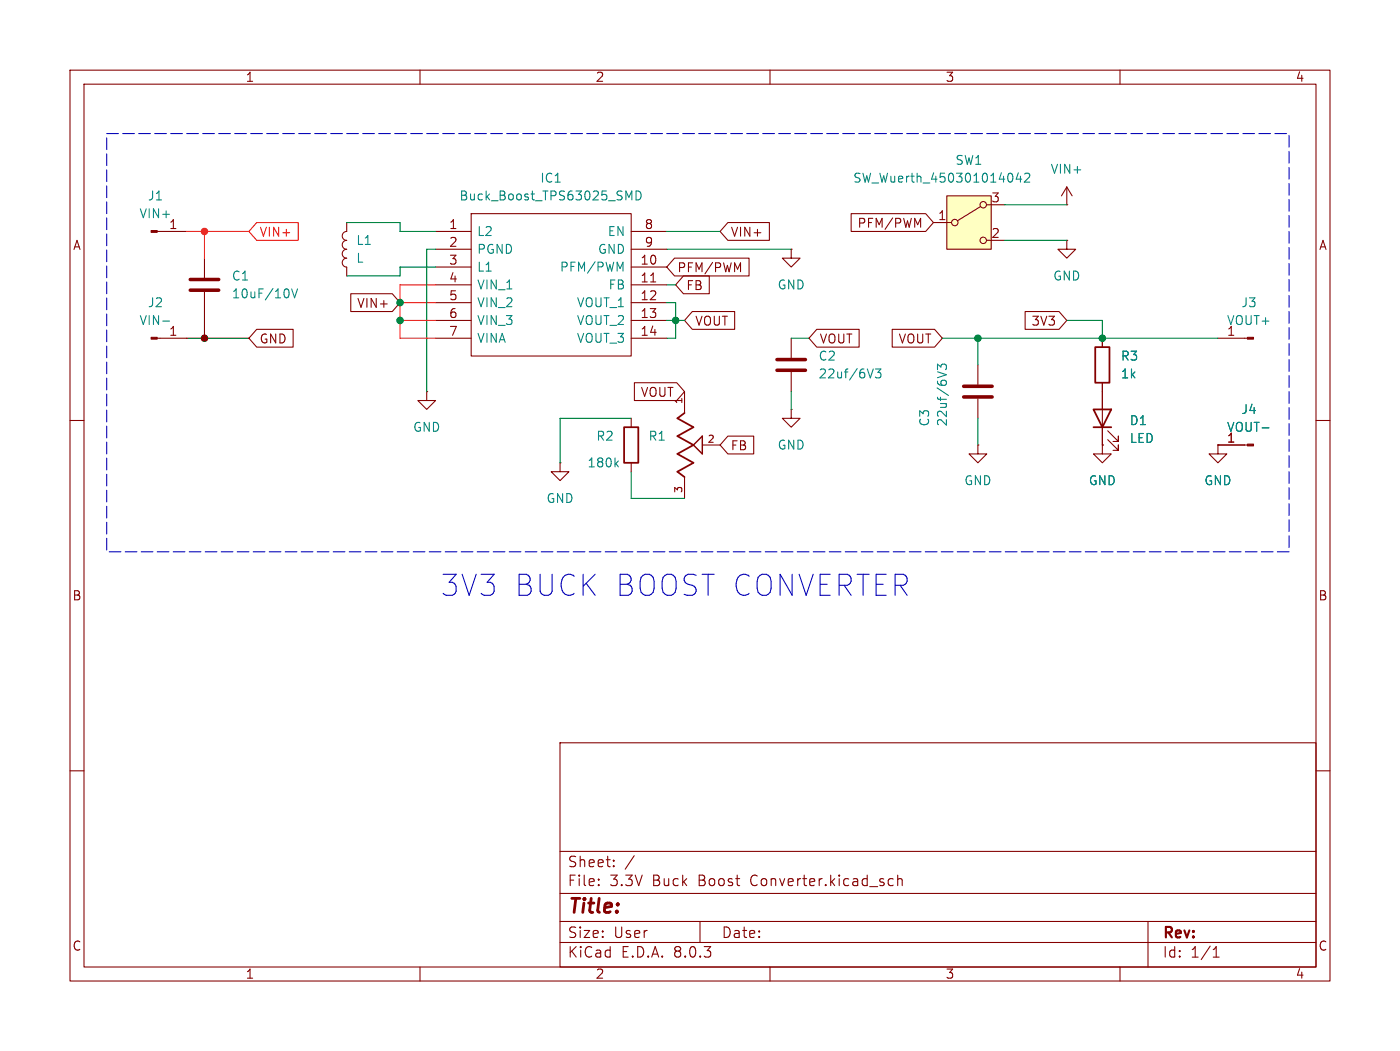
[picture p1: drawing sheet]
<svg xmlns="http://www.w3.org/2000/svg" width="200mm" height="150mm" viewBox="0 0 200 150" stroke-linecap="round" stroke-linejoin="round" font-family="sans-serif">
<path d="M0 0h200v150h-200z" fill="#fff" stroke="#fff" stroke-width=".14"/>
<g fill="none" stroke="#840000" stroke-width=".15">
<path d="M10 10h180v130h-180zM12 12h176v126h-176zM60 10v2M110 10v2M160 10v2M22.5 33h4.2M29.2 36.8v2.8M49.5 31.8v1.2a.64 .64 0 0 0-.6 .7 .64 .64 0 0 0 .6 .6M49.5 34.3a.64 .64 0 0 0-.6 .6 .64 .64 0 0 0 .6 .7 .64 .64 0 0 0-.6 .6 .64 .64 0 0 0 .6 .7 .64 .64 0 0 0-.6 .6 .64 .64 0 0 0 .6 .6v1.3M62.2 33h5.1M62.2 38.1h5.1M62.2 35.6h5.1"/>
<path d="M67.3 30.5h22.9v20.3h-22.9zM90.2 33h5M90.2 38.1h5M90.2 35.6h5M113 35.6v1.2h1.3l-1.3 1.3-1.2-1.3h1.2M113 35.6h.1M152.4 29.2h.1M152.4 34.3v1.3h1.3l-1.3 1.2-1.3-1.2h1.3M152.4 34.3h.1M152.4 26.7l-.8 1.3M152.4 26.7v2.5M152.4 26.7l.8 1.3"/>
<path d="M22.5 48.3h4.2M29.2 41.7v2.8M61 55.9v1.3h1.2l-1.2 1.2-1.3-1.2h1.3M61 55.9h.1M62.2 48.3h5.1M62.2 40.7h5.1M62.2 43.2h5.1M62.2 45.7h5.1M90.2 48.3h5M90.2 59.7v1.3M90.2 40.7h5M90.2 43.2h5"/>
<path d="M90.2 45.7h5M93 40.2h.7M97.8 55.9v3M113 58.4v1.3h1.3l-1.3 1.3-1.2-1.3h1.2M113 58.4h.1M113 48.3v2.8M113 53.1v2.8M139.7 52.1v2.8M139.7 56.9v2.8M157.5 48.3v1.2M157.5 54.6v8.9M174 48.3h4.2"/>
<path d="M10 60h2M80 66.1v1.2h1.3l-1.3 1.3-1.3-1.3h1.3M80 66.1h.1M90.2 66.1v1.2M97.8 68.1v3M100.3 63.5h2.6M139.7 63.5v1.3h1.3l-1.3 1.3-1.3-1.3h1.3M139.7 63.5h.1M157.5 63.5v1.3h1.2l-1.2 1.3-1.3-1.3h1.3M157.5 63.5h.1M158.2 62.8l1.6 1.5v-.8v.8h-.8M158.2 61.5l1.6 1.5v-.8v.8h-.8"/>
<path d="M174 63.5v1.3h1.3l-1.3 1.3-1.3-1.3h1.3M174 63.5h.1M174 63.5h4.2M188 60h2M10 110h2M80 106h108v32h-108zM188 110h2M60 138v2M80 134.5h108M80 131.5h108M80 127.5h108M80 121.5h108"/>
<path d="M85.5 126.3v.1M85.5 125.5v.1M87.7 123.6v.1M87.7 122.8v.1M90.6 122.1l-1.3 2M100 131.5v3M110 138v2M127 126.3h.6M127 125.5h.6M128.2 125.5a.37 .37 0 0 1 .7 .1v.8M128.2 124.9v1.5M160 138v2"/>
<path d="M164 131.5v6.5M173.3 136.6h.9M173.3 135.5l.4-.4v1.5"/>
</g>
<path d="M27.2 39.9h4M27.2 41.4h4M111 52.8h4.1M111 51.3h4.1M137.7 56.7h4M137.7 55.1h4" fill="none" stroke="#840000" stroke-width=".51"/>
<g fill="none" stroke="#008484" stroke-width=".15">
<path d="M88.6 38.3l.4-.9v1.3M89.4 27.3l.4 .9 .5-.9v1.2M90.9 27.3a.64 .64 0 0 1 .7 .6 .64 .64 0 0 1-.7 .6zM23.3 45.8h.9M41.2 41.5v.8M41.7 41.2l.4 1.3 .4-1.3M124.8 52.7l-.5 1.2M125.1 52.7h.7l-.4 .4 .4 .2v.5l-.2 .1h-.4l-.1-.1M133.9 53.1l1.3 .4M133.9 52.8v-.8l.5 .4 .1-.4h.6l.1 .2v.4l-.1 .2M88 66.1l.3 .5M88.3 65.8l-.4 .5"/>
<path d="M180.3 61.1h1"/>
</g>
<g fill="#840000" stroke="#840000" stroke-width=".15">
<path d="M21.6 32.9h.9v.3h-.9z"/>
<path d="M21.6 48.1h.9v.3h-.9z"/>
<path d="M178.2 48.1h.9v.3h-.9z"/>
<path d="M178.2 63.4h.9v.2h-.9z"/>
</g>
<path d="M97.8 58.9l-1 .8 2.3 1.3-2.3 1.2 2.3 1.3-2.3 1.3 2.3 1.3-2.3 1.2 1 .8M156.2 58.4h2.5l-1.2 2.6zM156.5 49.5h2v5.1h-2zM89.2 61h2v5.1h-2zM156.2 61h2.5" fill="none" stroke="#840000" stroke-width=".25"/>
<path d="M100.3 62.2v2.6l-1.2-1.3z" fill="none" stroke="#840000" stroke-width=".2"/>
<path d="M135.3 28h6.3v7.6h-6.3z" fill="#ffffc2"/>
<g fill="none" stroke="#840000" stroke-width=".15">
<path d="M96.4 36.8h10.6v2.6h-10.6l-1.2-1.3zM97.6 39.4h3.7v2.5h-3.7l-1.1-1.2zM104 31.8h5.9v2.5h-5.9l-1.1-1.3zM105.4 38.4l.4-.9v1.3M121.6 30.5h10.6l1.1 1.3-1.1 1.2h-10.6zM131.1 32.1l.4-.9v1.2M133.3 31.8h2.6M135.3 28h6.3v7.6h-6.3zM140.1 29.5l-3.3 2M141 34.3h2.5M141 29.2h2.5M36.7 47h5.2v2.5h-5.2l-1.1-1.2z"/>
<path d="M50.1 41.9h5.9l1.1 1.3-1.1 1.3h-5.9zM90.6 54.6h6.1l1.1 1.3-1.1 1.3h-6.1zM98.9 44.5h6.1v2.5h-6.1l-1.1-1.3zM116.7 47h6v2.5h-6l-1.1-1.2zM127.5 47h6l1.1 1.3-1.1 1.2h-6zM146.4 44.5h4.9l1.1 1.2-1.1 1.3h-4.9zM157.5 48.3v1.2M157.5 54.6v3.8M104 62.2h3.7v2.6h-3.7l-1.1-1.3zM157.5 63.5h.1M157.5 61v2.5M174 63.5h.1"/>
<path d="M174 63.5h3.8"/>
<circle cx="136.4" cy="31.8" r=".46"/>
<circle cx="140.5" cy="29.2" r=".46"/>
<circle cx="140.5" cy="34.3" r=".46"/>
</g>
<path d="M144.6 25v.8M145.5 24.7l-.3 .9h.8M145.8 25.1v.9M146.4 24.8l.2-.1h.3l.1 .1 .1 .3-.1 .2-.7 .7h.8M180.3 61.1h1" fill="none" stroke="#008484" stroke-width=".15"/>
<path d="M36.7 31.8h5.9v2.5h-5.9l-1.1-1.3z" fill="none" stroke="#ff0a06" stroke-width=".15"/>
<path d="M15.2 19.1h168.9v59.7h-168.9z" fill="none" stroke="#0000c2" stroke-width=".15" stroke-dasharray="1.7 .6"/>
<g fill="none" stroke="#008400" stroke-width=".15">
<path d="M49.5 31.8h7.6v1.2h5.1M62.2 35.6h-1.2v20.3M62.2 38.1h-5.1v1.3h-7.6M95.2 33h7.7M95.2 35.6h17.8M143.5 29.2h8.9M143.5 34.3h8.9M90.2 59.7h-10.2v6.4M95.2 40.7h1.3M95.2 45.7h2.6M95.2 43.2h1.3v5.1h-1.3M113 48.3h2.6"/>
<path d="M113 55.9v2.5M134.6 48.3h39.4M139.7 48.3v3.8M139.7 59.7v3.8M152.4 45.7h5.1v2.6M90.2 67.3v3.8h7.6"/>
</g>
<path d="M26.7 33h8.9M29.2 33v3.8" fill="none" stroke="#ff2a17" stroke-width=".15"/>
<path d="M26.7 48.3h8.9M29.2 44.5v3.8" fill="none" stroke="#030303" stroke-width=".15"/>
<path d="M57.1 43.2h5.1M57.1 45.7h5.1M62.2 40.7h-5.1v7.6h5.1" fill="none" stroke="#ff1416" stroke-width=".15"/>
<circle cx="29.2" cy="33" r=".46" fill="#ff2a17" stroke="#ff2a17" stroke-width=".15"/>
<circle cx="29.2" cy="48.3" r=".46" fill="#030303" stroke="#030303" stroke-width=".15"/>
<g fill="#008400" stroke="#008400" stroke-width=".15">
<circle cx="57.1" cy="45.7" r=".46"/>
<circle cx="57.1" cy="43.2" r=".46"/>
<circle cx="96.5" cy="45.7" r=".46"/>
<circle cx="157.5" cy="48.3" r=".46"/>
<circle cx="139.7" cy="48.3" r=".46"/>
</g>
<g font-size="4.2" fill="#0000c2">
<text x="62.9" y="85.3">3V3</text>
<text x="73.4" y="85.3">BUCK BOOST CONVERTER</text>
</g>
<text font-size="2.8" fill="#840000" x="81" y="130.9">Title:</text>
<g font-size="2.1" fill="#840000">
<text x="81" y="124">Sheet:</text>
<text x="81" y="126.7">File:</text>
<text x="87.1" y="126.7">3.3V</text>
<text x="93.2" y="126.7">Buck</text>
<text x="99.9" y="126.7">Boost</text>
<text x="107.5" y="126.7">Converter.kicad_sch</text>
<text x="81" y="136.9">KiCad</text>
<text x="81" y="134.1">Size:</text>
<text x="87.7" y="134.1">User</text>
<text x="88.7" y="136.9">E.D.A.</text>
<text x="96.3" y="136.9">8.0.3</text>
<text x="103" y="134.1">Date:</text>
<text x="166" y="134.3">Rev:</text>
<text x="166" y="136.9">Id:</text>
<text x="170.1" y="136.9">1/1</text>
</g>
<g font-size="1.8" fill="#840000">
<text x="35" y="11.9">1</text>
<text x="85" y="11.9">2</text>
<text x="135" y="11.9">3</text>
<text x="185" y="11.9">4</text>
<text x="141.5" y="29">3</text>
<text x="10.3" y="35.9">A</text>
<text x="24.1" y="32.8">1</text>
<text x="64.1" y="32.8">1</text>
<text x="64.1" y="35.3">2</text>
<text x="92" y="32.8">8</text>
<text x="92" y="35.3">9</text>
<text x="104.3" y="34">VIN+</text>
<text x="122.4" y="32.7">PFM/PWM</text>
<text x="133.9" y="31.5">1</text>
<text x="141.5" y="34">2</text>
<text x="188.3" y="35.9">A</text>
<text x="64.1" y="37.9">3</text>
<text x="64.1" y="40.4">4</text>
<text x="91.4" y="37.9">10</text>
<text x="91.4" y="40.4">11</text>
<text x="96.7" y="39.1">PFM/PWM</text>
<text x="97.9" y="41.6">FB</text>
<text x="50.9" y="44.1">VIN+</text>
<text x="64.1" y="42.9">5</text>
<text x="64.1" y="45.5">6</text>
<text x="91.4" y="42.9">12</text>
<text x="91.4" y="45.5">13</text>
<text x="99.2" y="46.7">VOUT</text>
<text x="147.3" y="46.7">3V3</text>
<text x="24.1" y="48">1</text>
<text x="37" y="49.2">GND</text>
<text x="64.1" y="48">7</text>
<text x="91.4" y="48">14</text>
<text x="117" y="49.2">VOUT</text>
<text x="128.3" y="49.2">VOUT</text>
<text x="175.2" y="48">1</text>
<text x="91.4" y="56.8">VOUT</text>
<text x="104.3" y="64.5">FB</text>
<text x="175.2" y="63.3">1</text>
<text x="10.3" y="85.9">B</text>
<text x="188.3" y="85.9">B</text>
<text x="10.3" y="135.9">C</text>
<text x="188.3" y="135.9">C</text>
<text x="35" y="139.9">1</text>
<text x="85" y="139.9">2</text>
<text x="135" y="139.9">3</text>
<text x="185" y="139.9">4</text>
</g>
<g font-size="1.8" fill="#008484">
<text x="136.4" y="23.7">SW1</text>
<text x="21" y="28.8">J1</text>
<text x="65.5" y="28.8">Buck_Boost_TPS63025_SMD</text>
<text x="77.1" y="26.3">IC1</text>
<text x="121.8" y="26.3">SW_Wuerth_450301014042</text>
<text x="150" y="25">VIN+</text>
<text x="19.8" y="31.4">VIN+</text>
<text x="50.8" y="35.2">L1</text>
<text x="68.1" y="33.9">L2</text>
<text x="86.7" y="33.9">EN</text>
<text x="33" y="40.2">C1</text>
<text x="50.8" y="37.7">L</text>
<text x="68.1" y="36.4">PGND</text>
<text x="68.1" y="39">L1</text>
<text x="68.1" y="41.5">VIN_1</text>
<text x="79.9" y="39">PFM/PWM</text>
<text x="85.3" y="36.4">GND</text>
<text x="86.8" y="41.5">FB</text>
<text x="111" y="41.5">GND</text>
<text x="150.4" y="40.2">GND</text>
<text x="19.8" y="46.6">VIN-</text>
<text x="21" y="44.1">J2</text>
<text x="33" y="42.8">10uF/10V</text>
<text x="68.1" y="44.1">VIN_2</text>
<text x="68.1" y="46.6">VIN_3</text>
<text x="82.3" y="44.1">VOUT_1</text>
<text x="82.3" y="46.6">VOUT_2</text>
<text x="175.2" y="46.6">VOUT+</text>
<text x="177.2" y="44.1">J3</text>
<text x="68.1" y="49.1">VINA</text>
<text x="82.3" y="49.1">VOUT_3</text>
<text x="116.8" y="51.7">C2</text>
<text x="160" y="51.7">R3</text>
<text x="116.8" y="54.2">22uf/6V3</text>
<text x="160" y="54.2">1k</text>
<text x="177.2" y="59.3">J4</text>
<text x="58.9" y="61.8">GND</text>
<text x="85.1" y="63.1">R2</text>
<text x="92.6" y="63.1">R1</text>
<text x="111" y="64.4">GND</text>
<text x="132.9" y="61" transform="rotate(-90 132.9 61)">C3</text>
<text x="135.5" y="61" transform="rotate(-90 135.5 61)">22uf/6V3</text>
<text x="161.3" y="60.9">D1</text>
<text x="161.3" y="63.4">LED</text>
<text x="175.2" y="61.8">VOUT-</text>
<text x="78" y="72">GND</text>
<text x="83.8" y="66.9">180k</text>
<text x="137.7" y="69.5">GND</text>
<text x="155.4" y="69.5">GND</text>
<text x="172" y="69.5">GND</text>
</g>
<text font-size="1.8" fill="#ff0a06" x="37" y="34">VIN+</text>
<g font-size="1.4" fill="#840000">
<text x="97.5" y="57.8" transform="rotate(-90 97.5 57.8)">1</text>
<text x="101" y="63.3">2</text>
<text x="97.5" y="70.5" transform="rotate(-90 97.5 70.5)">3</text>
</g>
</svg>
